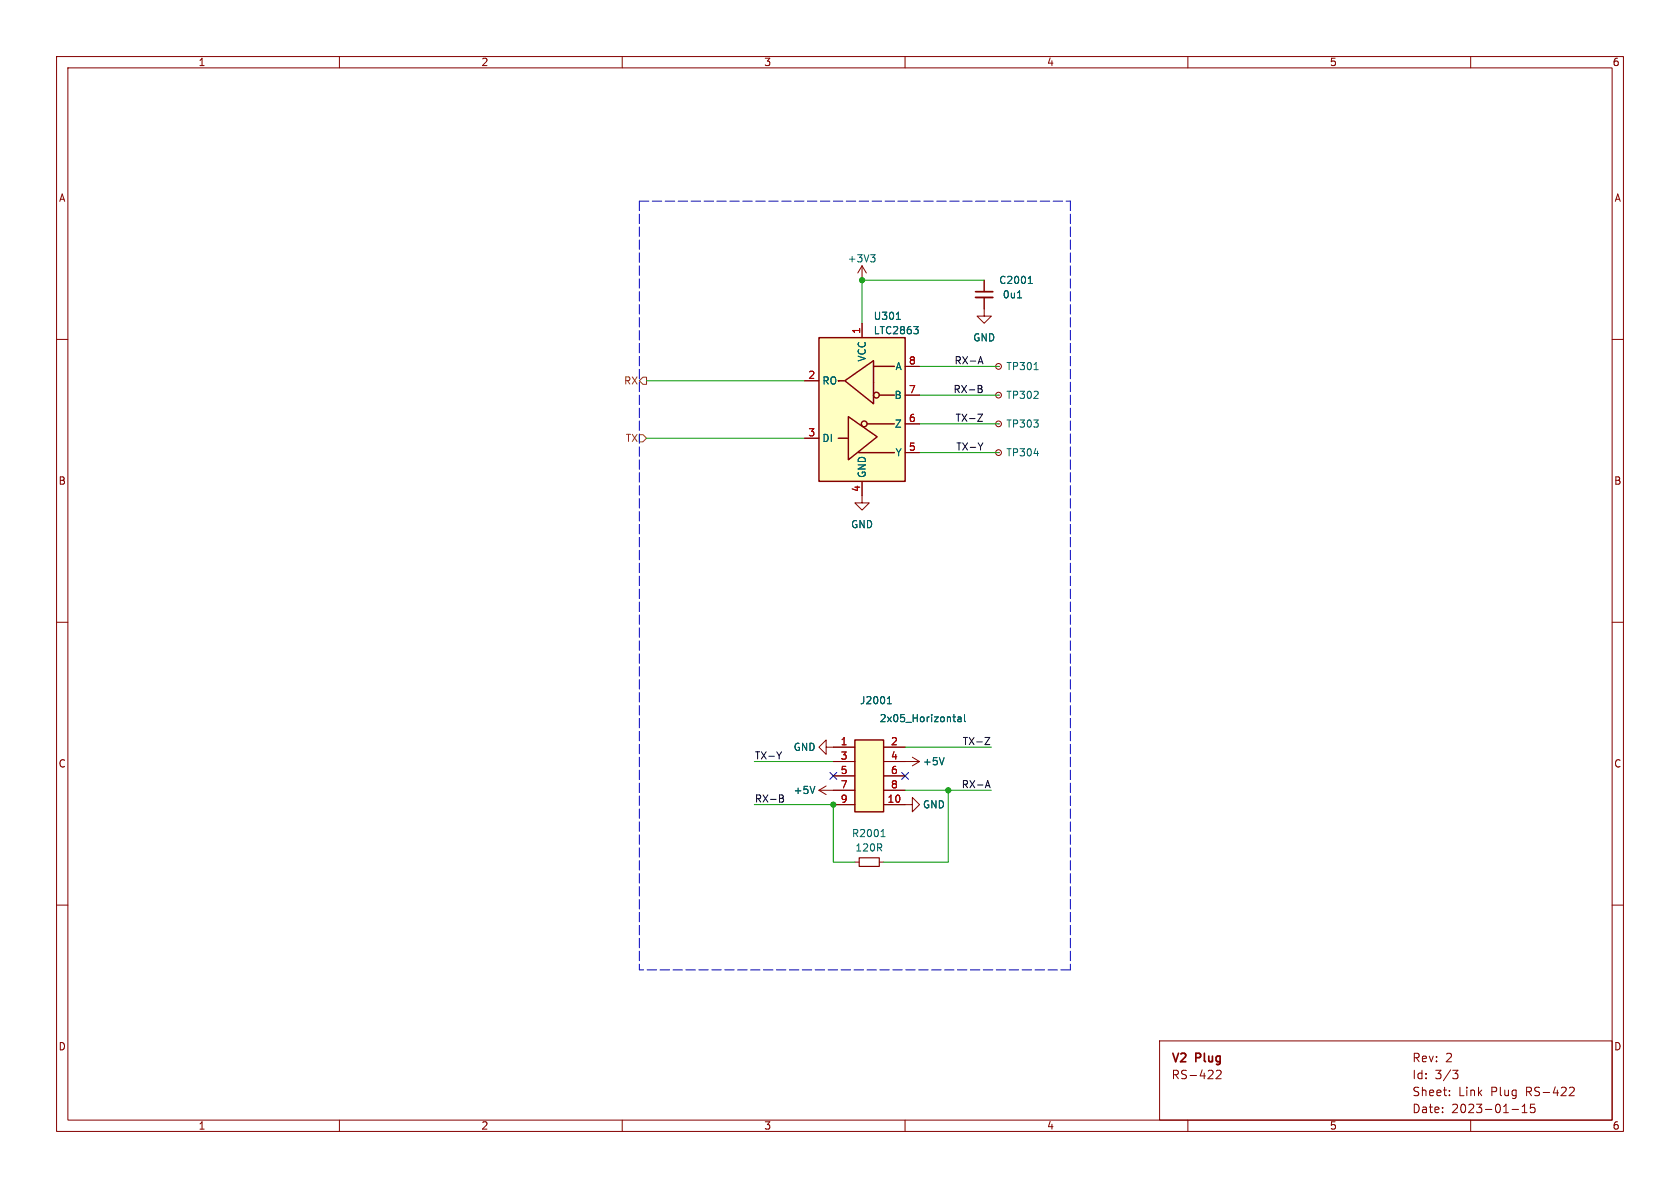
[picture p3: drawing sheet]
<svg xmlns="http://www.w3.org/2000/svg" width="297mm" height="210mm" viewBox="0 0 297 210" stroke-linecap="round" stroke-linejoin="round" font-family="sans-serif">
<g fill="none" stroke="#840000" stroke-width=".18">
<path d="M10 10h277v190h-277zM12 12h273v186h-273zM60 10v2M110 10v2M160 10v2M210 10v2M260 10v2M10 60h2M152.4 47v2.5M152.4 57.2v2.5M152.4 47l-.8 1.3M152.4 47l.8 1.3"/>
<path d="M174 52.6v3.3h1.3l-1.3 1.3-1.3-1.3h1.3M174 49.5v2.1M285 60h2M142.2 67.3h2.6M142.2 77.5h2.6M160 74.9h2.6M160 69.9h2.6M160 64.8h2.6M176.5 69.9h.1M176.5 64.8h.1M176.5 74.9h.1M152.4 85.1v3.8h1.3l-1.3 1.3-1.3-1.3h1.3"/>
<path d="M160 80h2.6M176.5 80h.1M10 110h2M285 110h2M144.8 139.7l1.2 .8M144.8 139.7h6.3M146 132.1v-1.3l-1.2 1.3 1.2 1.3v-1.3h5.1M146 138.9l-1.2 .8M147.3 134.6h3.8M147.3 137.2h3.8M156.2 134.6h6.4M156.2 139.7h3.8"/>
<path d="M156.2 132.1h3.8M156.2 137.2h3.8M161.3 133.9l1.3 .7M162.6 134.6l-1.3 .8M10 160h2M147.3 142.2h3.8M151.1 152.4h.8M155.4 152.4h.8M156.2 142.2h5.1v-1.2l1.3 1.2-1.3 1.3v-1.3M285 160h2M60 198v2M110 198v2"/>
<path d="M160 198v2M205 184h80v14h-80zM210 198v2M215.8 189.3v.5l-.8 .9h.9M256.2 193.6v.1M256.2 192.8v.1M256.8 189.2h.9l-.5 .6 .5 .1v.5l-.2 .3h-.5M260 198v2M267.3 196.1h1.2M269.1 196.7h.9M269.1 195.6l.4-.4v1.5M271.3 195.2h-.7l-.1 .7 .2-.1h.5l.2 .3-.1 .5-.2 .1-.6-.1"/>
<path d="M277.5 192.3l.5-.1 .2 .1 .1 .3-.9 1.1h.9"/>
<circle cx="176.5" cy="69.9" r=".51"/>
<circle cx="176.5" cy="64.8" r=".51"/>
<circle cx="176.5" cy="74.9" r=".51"/>
<circle cx="176.5" cy="80" r=".51"/>
</g>
<g fill="#ffffc2" stroke="#ffffc2" stroke-width=".18">
<path d="M144.8 59.7h15.2v25.4h-15.2z"/>
<path d="M151.1 130.8h5.1v12.7h-5.1z"/>
</g>
<g fill="none" stroke="#840000" stroke-width=".25">
<path d="M144.8 59.7h15.2v25.4h-15.2zM148.2 77.5h1.7M148.3 67.3h-.1h1M149.4 67.3l5-3.5v7.6zM150 73.7l5.1 3.5-5.1 4.1zM153.3 74.9h4.8M154.4 64.8h3.7M155.4 69.9h2.7M151.8 80h6.3M151.1 130.8h5.1v12.7h-5.1z"/>
<circle cx="152.8" cy="74.9" r=".51"/>
<circle cx="154.9" cy="69.9" r=".51"/>
</g>
<g fill="none" stroke="#006464" stroke-width=".18">
<path d="M153.9 45h.8l-.4 .5M154.5 45.5l.2 .3v.3l-.2 .2M158.5 56.5h.7M161.5 57.7h.8l-.4 .5M162.1 58.2l.2 .3v.3l-.2 .2M179.9 52.7h.7M181.8 50.1h.7M181.9 49.1l.2-.3v1.3M182.8 65.3h.7M182.8 80.2h.8M144.1 139l-.5 1.3M156.9 124.4h.7"/>
<path d="M157 123.4l.2-.3v1.3M166.9 133.9l-.4 1.3M168.5 126.7h.4M168.6 127.4l.3 .2M169.4 126.8h.4l.1 .8M169.9 127l-.4 .1-.2 .2 .2 .3 .4-.1M170.5 126.3v1.1l.2 .2M155.8 147.9h.7M155.9 146.9l.2-.3v1.3"/>
</g>
<path d="M151.9 151.6h3.5v1.6h-3.5z" fill="none" stroke="#840000" stroke-width=".2"/>
<path d="M172.5 52.6h3" fill="none" stroke="#840000" stroke-width=".33"/>
<path d="M172.5 51.6h3" fill="none" stroke="#840000" stroke-width=".3"/>
<path d="M113 76.8h.7l.6 .7-.6 .6h-.7zM113.7 66.7h.6v1.2h-.6l-.7-.6z" fill="none" stroke="#725600" stroke-width=".18"/>
<g fill="none" stroke="#0f0f0f" stroke-width=".18">
<path d="M172.9 73.2h.8l-.8 1.3h.8M172.9 68.1l.6 .2 .1 .2-.3 .2M172.9 68.7h.4M173 64h.6M173.3 63.1l.5 1.2M173.3 68.7l.3 .3v.3l-.7 .1M173.8 78.3l-.5 .7M138.2 132.9l-.5 .7M174.1 130.4h.9l-.9 1.2h.9M174.3 138.9h.6M174.6 138l.4 1.3M137.8 140.5l.6 .1 .1 .3-.3 .2"/>
<path d="M137.8 141.1h.4M138.2 141.1l.3 .3v.3l-.7 .1"/>
</g>
<path d="M113 35.6v135.9M113 35.6h76.2M189.2 35.6v135.9M189.2 171.5h-76.2" fill="none" stroke="#0000c2" stroke-width=".18" stroke-dasharray="1.7 .6"/>
<path d="M174 49.5h-21.6v7.7M114.3 67.3h27.9M114.3 77.5h27.9M162.6 69.9h13.9M162.6 64.8h13.9M162.6 74.9h13.9M162.6 80h13.9M133.3 134.6h14M160 132.1h15.3M160 139.7h15.3M167.6 139.7v12.7h-11.4M133.3 142.2h14v10.2h3.8" fill="none" stroke="#009600" stroke-width=".18"/>
<path d="M146.7 136.6l1.2 1.2M147.9 136.6l-1.2 1.2M159.4 136.6l1.2 1.2M160.6 136.6l-1.2 1.2" fill="none" stroke="#000084" stroke-width=".18"/>
<g fill="#009600" stroke="#009600" stroke-width=".18">
<circle cx="167.6" cy="139.7" r=".46"/>
<circle cx="152.4" cy="49.5" r=".46"/>
<circle cx="147.3" cy="142.2" r=".46"/>
</g>
<g font-size="2.1" fill="#840000">
<text x="207" y="188.2">V2</text>
<text x="207" y="191">RS-422</text>
<text x="211.5" y="188.2">Plug</text>
<text x="249.6" y="188">Rev:</text>
<text x="249.6" y="191">Id:</text>
<text x="253.7" y="191">3/3</text>
<text x="255.5" y="188">2</text>
<text x="249.6" y="197">Date:</text>
<text x="249.6" y="194">Sheet:</text>
<text x="256.6" y="197">2023-01-15</text>
<text x="257.8" y="194">Link</text>
<text x="263.6" y="194">Plug</text>
<text x="269.9" y="194">RS-422</text>
</g>
<g font-size="1.8" fill="#840000">
<text x="35" y="11.9">1</text>
<text x="85" y="11.9">2</text>
<text x="135" y="11.9">3</text>
<text x="185" y="11.9">4</text>
<text x="235" y="11.9">5</text>
<text x="285" y="11.9">6</text>
<text x="10.3" y="35.9">A</text>
<text x="285.3" y="35.9">A</text>
<text x="10.3" y="85.9">B</text>
<text x="285.3" y="85.9">B</text>
<text x="10.3" y="135.9">C</text>
<text x="285.3" y="135.9">C</text>
<text x="10.3" y="185.9">D</text>
<text x="285.3" y="185.9">D</text>
<text x="35" y="199.9">1</text>
<text x="85" y="199.9">2</text>
<text x="135" y="199.9">3</text>
<text x="185" y="199.9">4</text>
<text x="235" y="199.9">5</text>
<text x="285" y="199.9">6</text>
</g>
<g font-size="1.8" fill="#006464">
<text x="149.8" y="46.6">+3V3</text>
<text x="176.5" y="50.4">C2001</text>
<text x="177.2" y="52.9">0u1</text>
<text x="154.4" y="56.7">U301</text>
<text x="154.4" y="59.3">LTC2863</text>
<text x="153.3" y="64" transform="rotate(-90 153.3 64)">VCC</text>
<text x="158.2" y="65.6">A</text>
<text x="172" y="60.6">GND</text>
<text x="177.8" y="65.6">TP301</text>
<text x="145.3" y="68.2">RO</text>
<text x="158" y="70.7">B</text>
<text x="177.8" y="70.7">TP302</text>
<text x="158.1" y="75.8">Z</text>
<text x="177.8" y="75.8">TP303</text>
<text x="145.3" y="78.3">DI</text>
<text x="158.2" y="80.9">Y</text>
<text x="177.8" y="80.9">TP304</text>
<text x="153.3" y="84.6" transform="rotate(-90 153.3 84.6)">GND</text>
<text x="150.4" y="93.6">GND</text>
<text x="151.9" y="124.7">J2001</text>
<text x="155.4" y="127.9">2x05_Horizontal</text>
<text x="140.2" y="132.9">GND</text>
<text x="163.1" y="135.5">+5V</text>
<text x="140.2" y="140.6">+5V</text>
<text x="163.1" y="143.1">GND</text>
<text x="150.5" y="148.2">R2001</text>
<text x="151.1" y="150.7">120R</text>
</g>
<g font-size="1.8" fill="#a90000">
<text x="152.1" y="59.1" transform="rotate(-90 152.1 59.1)">1</text>
<text x="160.6" y="64.5">8</text>
<text x="142.8" y="67.1">2</text>
<text x="160.6" y="69.6">7</text>
<text x="142.8" y="77.2">3</text>
<text x="160.6" y="74.7">6</text>
<text x="160.6" y="79.8">5</text>
<text x="152.1" y="87.1" transform="rotate(-90 152.1 87.1)">4</text>
<text x="148.5" y="131.8">1</text>
<text x="157.4" y="131.8">2</text>
<text x="148.5" y="134.4">3</text>
<text x="148.5" y="136.9">5</text>
<text x="157.4" y="134.4">4</text>
<text x="157.4" y="136.9">6</text>
<text x="148.5" y="139.4">7</text>
<text x="148.5" y="142">9</text>
<text x="156.8" y="142">10</text>
<text x="157.4" y="139.4">8</text>
</g>
<g font-size="1.8" fill="#0f0f0f">
<text x="168.6" y="64.5">RX-A</text>
<text x="168.5" y="69.6">RX-B</text>
<text x="168.8" y="74.6">TX-Z</text>
<text x="168.9" y="79.7">TX-Y</text>
<text x="170.1" y="131.8">TX-Z</text>
<text x="133.3" y="134.3">TX-Y</text>
<text x="133.3" y="142">RX-B</text>
<text x="169.9" y="139.4">RX-A</text>
</g>
<g font-size="1.8" fill="#725600">
<text x="110.2" y="68.2">RX</text>
<text x="110.5" y="78.3">TX</text>
</g>
</svg>
